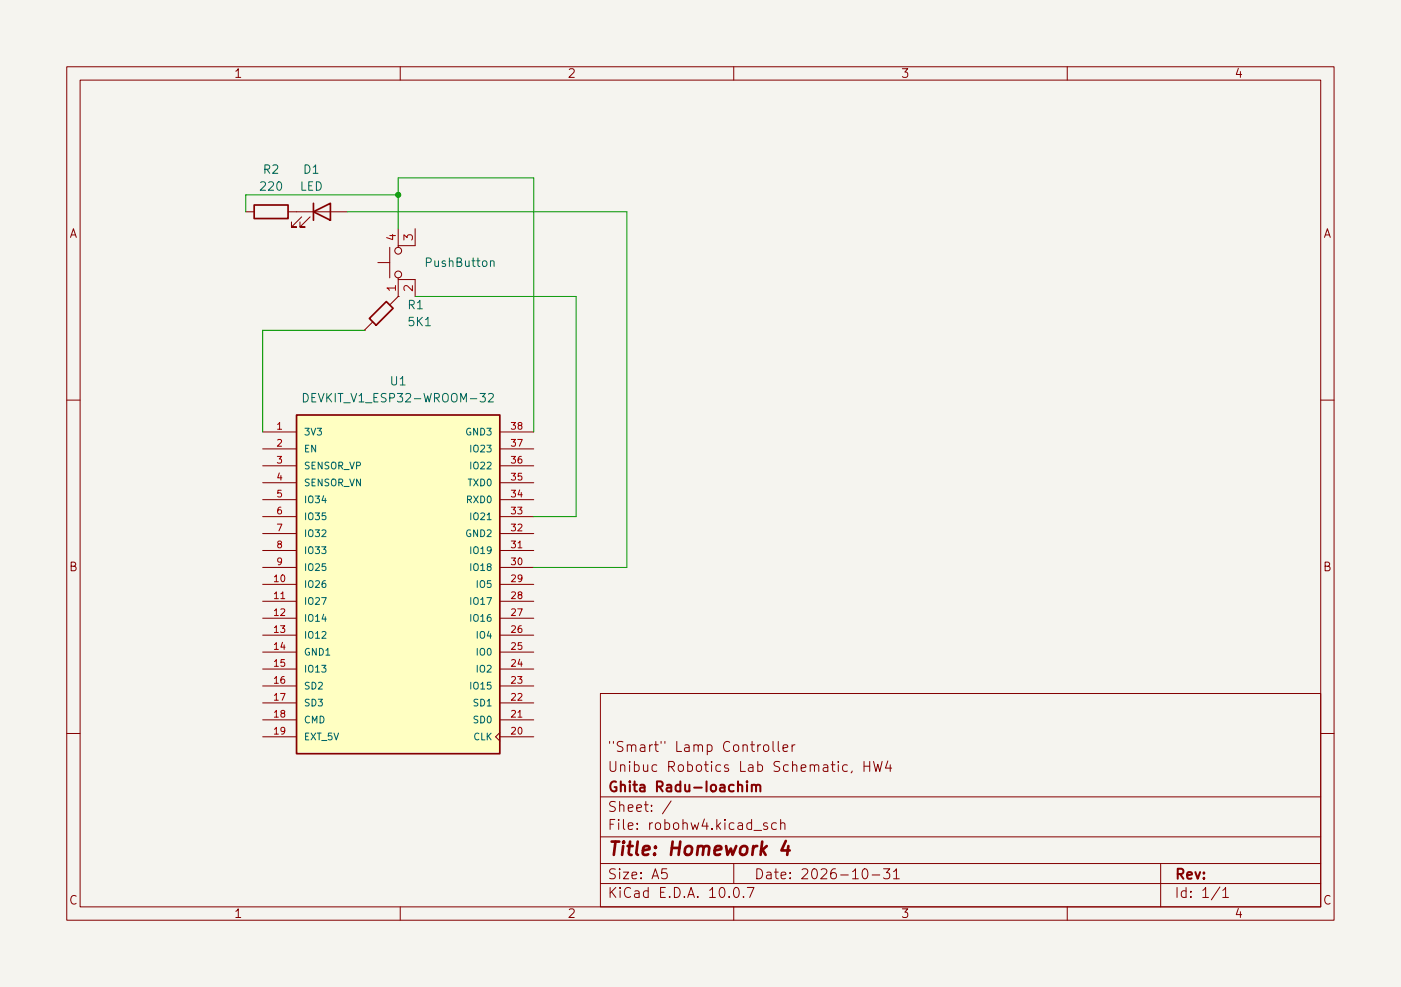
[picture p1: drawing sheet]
(kicad_sch
 (version 20260306)
 (generator "eeschema")
 (generator_version "10.0")
 (paper "A5")
 (title_block
  (title "Homework 4")
  (date "2026-10-31")
  (company "Ghita Radu-Ioachim")
  (comment 1 "Unibuc Robotics Lab Schematic, HW4")
  (comment 2 "\"Smart\" Lamp Controller"))
 (lib_symbols
  (symbol "DEVKIT_V1_ESP32-WROOM-32:DEVKIT_V1_ESP32-WROOM-32"
   (pin_names
    (offset 1.016)) (exclude_from_sim no) (in_bom yes) (on_board yes)
   (in_pos_files yes)
   (duplicate_pin_numbers_are_jumpers no)
   (property "Reference" "U" (at -15.2572 26.0643 0) (show_name no) (do_not_autoplace no) (effects (font (size 1.27 1.27)) (justify left bottom)))
   (property "Value" "DEVKIT_V1_ESP32-WROOM-32" (at -15.2563 -27.9698 0) (show_name no) (do_not_autoplace no) (effects (font (size 1.27 1.27)) (justify left bottom)))
   (property "Footprint" "DEVKIT_V1_ESP32-WROOM-32:MODULE_DEVKIT_V1_ESP32-WROOM-32" (at 0 0 0) (show_name no) (do_not_autoplace no) (hide yes) (effects (font (size 1.27 1.27)) (justify bottom)))
   (property "Datasheet" "" (at 0 0 0) (show_name no) (do_not_autoplace no) (hide yes) (effects (font (size 1.27 1.27))))
   (property "Description" "WROOM-32 Development Board ESP32 ESP-32S WiFi Bluetooth Dev Module" (at 0 0 0) (show_name no) (do_not_autoplace no) (hide yes) (effects (font (size 1.27 1.27)) (justify bottom)))
   (property "MF" "Espressif Systems" (at 0 0 0) (show_name no) (do_not_autoplace no) (hide yes) (effects (font (size 1.27 1.27)) (justify bottom)))
   (property "Package" "Package" (at 0 0 0) (show_name no) (do_not_autoplace no) (hide yes) (effects (font (size 1.27 1.27)) (justify bottom)))
   (property "Price" "None" (at 0 0 0) (show_name no) (do_not_autoplace no) (hide yes) (effects (font (size 1.27 1.27)) (justify bottom)))
   (property "Check_prices" "https://www.snapeda.com/parts/DEVKIT%20V1%20ESP32-WROOM-32/Espressif+Systems/view-part/?ref=eda" (at 0 0 0) (show_name no) (do_not_autoplace no) (hide yes) (effects (font (size 1.27 1.27)) (justify bottom)))
   (property "STANDARD" "Manufacturer Recommendations" (at 0 0 0) (show_name no) (do_not_autoplace no) (hide yes) (effects (font (size 1.27 1.27)) (justify bottom)))
   (property "PARTREV" "N/A" (at 0 0 0) (show_name no) (do_not_autoplace no) (hide yes) (effects (font (size 1.27 1.27)) (justify bottom)))
   (property "SnapEDA_Link" "https://www.snapeda.com/parts/DEVKIT%20V1%20ESP32-WROOM-32/Espressif+Systems/view-part/?ref=snap" (at 0 0 0) (show_name no) (do_not_autoplace no) (hide yes) (effects (font (size 1.27 1.27)) (justify bottom)))
   (property "MP" "DEVKIT V1 ESP32-WROOM-32" (at 0 0 0) (show_name no) (do_not_autoplace no) (hide yes) (effects (font (size 1.27 1.27)) (justify bottom)))
   (property "Availability" "Not in stock" (at 0 0 0) (show_name no) (do_not_autoplace no) (hide yes) (effects (font (size 1.27 1.27)) (justify bottom)))
   (property "MANUFACTURER" "Espressif Systems" (at 0 0 0) (show_name no) (do_not_autoplace no) (hide yes) (effects (font (size 1.27 1.27)) (justify bottom)))
   (symbol "DEVKIT_V1_ESP32-WROOM-32_0_0"
    (rectangle (start -15.24 -25.4) (end 15.24 25.4) (stroke (width 0.254) (type default)) (fill (type background)))
    (pin power_in line (at -20.32 22.86 0) (length 5.08) (name "3V3" (effects (font (size 1.016 1.016)))) (number "1" (effects (font (size 1.016 1.016)))))
    (pin input line (at -20.32 20.32 0) (length 5.08) (name "EN" (effects (font (size 1.016 1.016)))) (number "2" (effects (font (size 1.016 1.016)))))
    (pin input line (at -20.32 17.78 0) (length 5.08) (name "SENSOR_VP" (effects (font (size 1.016 1.016)))) (number "3" (effects (font (size 1.016 1.016)))))
    (pin input line (at -20.32 15.24 0) (length 5.08) (name "SENSOR_VN" (effects (font (size 1.016 1.016)))) (number "4" (effects (font (size 1.016 1.016)))))
    (pin bidirectional line (at -20.32 12.7 0) (length 5.08) (name "IO34" (effects (font (size 1.016 1.016)))) (number "5" (effects (font (size 1.016 1.016)))))
    (pin bidirectional line (at -20.32 10.16 0) (length 5.08) (name "IO35" (effects (font (size 1.016 1.016)))) (number "6" (effects (font (size 1.016 1.016)))))
    (pin bidirectional line (at -20.32 7.62 0) (length 5.08) (name "IO32" (effects (font (size 1.016 1.016)))) (number "7" (effects (font (size 1.016 1.016)))))
    (pin bidirectional line (at -20.32 5.08 0) (length 5.08) (name "IO33" (effects (font (size 1.016 1.016)))) (number "8" (effects (font (size 1.016 1.016)))))
    (pin bidirectional line (at -20.32 2.54 0) (length 5.08) (name "IO25" (effects (font (size 1.016 1.016)))) (number "9" (effects (font (size 1.016 1.016)))))
    (pin bidirectional line (at -20.32 0 0) (length 5.08) (name "IO26" (effects (font (size 1.016 1.016)))) (number "10" (effects (font (size 1.016 1.016)))))
    (pin bidirectional line (at -20.32 -2.54 0) (length 5.08) (name "IO27" (effects (font (size 1.016 1.016)))) (number "11" (effects (font (size 1.016 1.016)))))
    (pin bidirectional line (at -20.32 -5.08 0) (length 5.08) (name "IO14" (effects (font (size 1.016 1.016)))) (number "12" (effects (font (size 1.016 1.016)))))
    (pin bidirectional line (at -20.32 -7.62 0) (length 5.08) (name "IO12" (effects (font (size 1.016 1.016)))) (number "13" (effects (font (size 1.016 1.016)))))
    (pin power_in line (at -20.32 -10.16 0) (length 5.08) (name "GND1" (effects (font (size 1.016 1.016)))) (number "14" (effects (font (size 1.016 1.016)))))
    (pin bidirectional line (at -20.32 -12.7 0) (length 5.08) (name "IO13" (effects (font (size 1.016 1.016)))) (number "15" (effects (font (size 1.016 1.016)))))
    (pin bidirectional line (at -20.32 -15.24 0) (length 5.08) (name "SD2" (effects (font (size 1.016 1.016)))) (number "16" (effects (font (size 1.016 1.016)))))
    (pin bidirectional line (at -20.32 -17.78 0) (length 5.08) (name "SD3" (effects (font (size 1.016 1.016)))) (number "17" (effects (font (size 1.016 1.016)))))
    (pin bidirectional line (at -20.32 -20.32 0) (length 5.08) (name "CMD" (effects (font (size 1.016 1.016)))) (number "18" (effects (font (size 1.016 1.016)))))
    (pin power_in line (at -20.32 -22.86 0) (length 5.08) (name "EXT_5V" (effects (font (size 1.016 1.016)))) (number "19" (effects (font (size 1.016 1.016)))))
    (pin input clock (at 20.32 -22.86 180) (length 5.08) (name "CLK" (effects (font (size 1.016 1.016)))) (number "20" (effects (font (size 1.016 1.016)))))
    (pin bidirectional line (at 20.32 -20.32 180) (length 5.08) (name "SD0" (effects (font (size 1.016 1.016)))) (number "21" (effects (font (size 1.016 1.016)))))
    (pin bidirectional line (at 20.32 -17.78 180) (length 5.08) (name "SD1" (effects (font (size 1.016 1.016)))) (number "22" (effects (font (size 1.016 1.016)))))
    (pin bidirectional line (at 20.32 -15.24 180) (length 5.08) (name "IO15" (effects (font (size 1.016 1.016)))) (number "23" (effects (font (size 1.016 1.016)))))
    (pin bidirectional line (at 20.32 -12.7 180) (length 5.08) (name "IO2" (effects (font (size 1.016 1.016)))) (number "24" (effects (font (size 1.016 1.016)))))
    (pin bidirectional line (at 20.32 -10.16 180) (length 5.08) (name "IO0" (effects (font (size 1.016 1.016)))) (number "25" (effects (font (size 1.016 1.016)))))
    (pin bidirectional line (at 20.32 -7.62 180) (length 5.08) (name "IO4" (effects (font (size 1.016 1.016)))) (number "26" (effects (font (size 1.016 1.016)))))
    (pin bidirectional line (at 20.32 -5.08 180) (length 5.08) (name "IO16" (effects (font (size 1.016 1.016)))) (number "27" (effects (font (size 1.016 1.016)))))
    (pin bidirectional line (at 20.32 -2.54 180) (length 5.08) (name "IO17" (effects (font (size 1.016 1.016)))) (number "28" (effects (font (size 1.016 1.016)))))
    (pin bidirectional line (at 20.32 0 180) (length 5.08) (name "IO5" (effects (font (size 1.016 1.016)))) (number "29" (effects (font (size 1.016 1.016)))))
    (pin bidirectional line (at 20.32 2.54 180) (length 5.08) (name "IO18" (effects (font (size 1.016 1.016)))) (number "30" (effects (font (size 1.016 1.016)))))
    (pin bidirectional line (at 20.32 5.08 180) (length 5.08) (name "IO19" (effects (font (size 1.016 1.016)))) (number "31" (effects (font (size 1.016 1.016)))))
    (pin power_in line (at 20.32 7.62 180) (length 5.08) (name "GND2" (effects (font (size 1.016 1.016)))) (number "32" (effects (font (size 1.016 1.016)))))
    (pin bidirectional line (at 20.32 10.16 180) (length 5.08) (name "IO21" (effects (font (size 1.016 1.016)))) (number "33" (effects (font (size 1.016 1.016)))))
    (pin input line (at 20.32 12.7 180) (length 5.08) (name "RXD0" (effects (font (size 1.016 1.016)))) (number "34" (effects (font (size 1.016 1.016)))))
    (pin output line (at 20.32 15.24 180) (length 5.08) (name "TXD0" (effects (font (size 1.016 1.016)))) (number "35" (effects (font (size 1.016 1.016)))))
    (pin bidirectional line (at 20.32 17.78 180) (length 5.08) (name "IO22" (effects (font (size 1.016 1.016)))) (number "36" (effects (font (size 1.016 1.016)))))
    (pin bidirectional line (at 20.32 20.32 180) (length 5.08) (name "IO23" (effects (font (size 1.016 1.016)))) (number "37" (effects (font (size 1.016 1.016)))))
    (pin power_in line (at 20.32 22.86 180) (length 5.08) (name "GND3" (effects (font (size 1.016 1.016)))) (number "38" (effects (font (size 1.016 1.016))))))
   (embedded_fonts no))
  (symbol "Device:LED"
   (pin_numbers (hide yes))
   (pin_names
    (offset 1.016) (hide yes)) (exclude_from_sim no) (in_bom yes) (on_board yes)
   (in_pos_files yes)
   (duplicate_pin_numbers_are_jumpers no)
   (property "Reference" "D" (at 0 2.54 0) (show_name no) (do_not_autoplace no) (effects (font (size 1.27 1.27))))
   (property "Value" "LED" (at 0 -2.54 0) (show_name no) (do_not_autoplace no) (effects (font (size 1.27 1.27))))
   (property "Footprint" "" (at 0 0 0) (show_name no) (do_not_autoplace no) (hide yes) (effects (font (size 1.27 1.27))))
   (property "Datasheet" "" (at 0 0 0) (show_name no) (do_not_autoplace no) (hide yes) (effects (font (size 1.27 1.27))))
   (property "Description" "Light emitting diode" (at 0 0 0) (show_name no) (do_not_autoplace no) (hide yes) (effects (font (size 1.27 1.27))))
   (property "Sim.Pins" "1=K 2=A" (at 0 0 0) (show_name no) (do_not_autoplace no) (hide yes) (effects (font (size 1.27 1.27))))
   (symbol "LED_0_1"
    (polyline (pts (xy -3.048 -0.762) (xy -4.572 -2.286) (xy -3.81 -2.286) (xy -4.572 -2.286) (xy -4.572 -1.524)) (stroke (width 0) (type default)) (fill (type none)))
    (polyline (pts (xy -1.778 -0.762) (xy -3.302 -2.286) (xy -2.54 -2.286) (xy -3.302 -2.286) (xy -3.302 -1.524)) (stroke (width 0) (type default)) (fill (type none)))
    (polyline (pts (xy -1.27 0) (xy 1.27 0)) (stroke (width 0) (type default)) (fill (type none)))
    (polyline (pts (xy -1.27 -1.27) (xy -1.27 1.27)) (stroke (width 0.254) (type default)) (fill (type none)))
    (polyline (pts (xy 1.27 -1.27) (xy 1.27 1.27) (xy -1.27 0) (xy 1.27 -1.27)) (stroke (width 0.254) (type default)) (fill (type none))))
   (symbol "LED_1_1"
    (pin passive line (at -3.81 0 0) (length 2.54) (name "K" (effects (font (size 1.27 1.27)))) (number "1" (effects (font (size 1.27 1.27)))))
    (pin passive line (at 3.81 0 180) (length 2.54) (name "A" (effects (font (size 1.27 1.27)))) (number "2" (effects (font (size 1.27 1.27))))))
   (embedded_fonts no))
  (symbol "Device:R"
   (pin_numbers (hide yes))
   (pin_names
    (offset 0)) (exclude_from_sim no) (in_bom yes) (on_board yes)
   (in_pos_files yes)
   (duplicate_pin_numbers_are_jumpers no)
   (property "Reference" "R" (at 2.032 0 90) (show_name no) (do_not_autoplace no) (effects (font (size 1.27 1.27))))
   (property "Value" "R" (at 0 0 90) (show_name no) (do_not_autoplace no) (effects (font (size 1.27 1.27))))
   (property "Footprint" "" (at -1.778 0 90) (show_name no) (do_not_autoplace no) (hide yes) (effects (font (size 1.27 1.27))))
   (property "Datasheet" "" (at 0 0 0) (show_name no) (do_not_autoplace no) (hide yes) (effects (font (size 1.27 1.27))))
   (property "Description" "Resistor" (at 0 0 0) (show_name no) (do_not_autoplace no) (hide yes) (effects (font (size 1.27 1.27))))
   (symbol "R_0_1"
    (rectangle (start -1.016 -2.54) (end 1.016 2.54) (stroke (width 0.254) (type default)) (fill (type none))))
   (symbol "R_1_1"
    (pin passive line (at 0 3.81 270) (length 1.27) (name "" (effects (font (size 1.27 1.27)))) (number "1" (effects (font (size 1.27 1.27)))))
    (pin passive line (at 0 -3.81 90) (length 1.27) (name "" (effects (font (size 1.27 1.27)))) (number "2" (effects (font (size 1.27 1.27))))))
   (embedded_fonts no))
  (symbol "Device:R_45deg"
   (pin_numbers (hide yes))
   (pin_names
    (offset 0)) (exclude_from_sim no) (in_bom yes) (on_board yes)
   (in_pos_files yes)
   (duplicate_pin_numbers_are_jumpers no)
   (property "Reference" "R" (at 5.08 2.54 0) (show_name no) (do_not_autoplace no) (effects (font (size 1.27 1.27))))
   (property "Value" "R_45deg" (at 8.255 0.635 0) (show_name no) (do_not_autoplace no) (effects (font (size 1.27 1.27))))
   (property "Footprint" "" (at 0 -1.778 0) (show_name no) (do_not_autoplace no) (hide yes) (effects (font (size 1.27 1.27))))
   (property "Datasheet" "" (at 0 0 0) (show_name no) (do_not_autoplace no) (hide yes) (effects (font (size 1.27 1.27))))
   (property "Description" "Resistor, rotated by 45°" (at 0 0 0) (show_name no) (do_not_autoplace no) (hide yes) (effects (font (size 1.27 1.27))))
   (symbol "R_45deg_0_1"
    (polyline (pts (xy -2.54 2.54) (xy -1.27 1.27)) (stroke (width 0) (type default)) (fill (type none)))
    (polyline (pts (xy 1.27 -1.27) (xy 2.54 -2.54)) (stroke (width 0) (type default)) (fill (type none))))
   (symbol "R_45deg_1_1"
    (polyline (pts (xy -1.778 0.762) (xy 0.762 -1.778) (xy 1.778 -0.762) (xy -0.762 1.778) (xy -1.778 0.762)) (stroke (width 0.254) (type default)) (fill (type none)))
    (pin passive line (at -2.54 2.54 0) (length 0) (name "" (effects (font (size 1.27 1.27)))) (number "1" (effects (font (size 1.27 1.27)))))
    (pin passive line (at 2.54 -2.54 180) (length 0) (name "" (effects (font (size 1.27 1.27)))) (number "2" (effects (font (size 1.27 1.27))))))
   (embedded_fonts no))
  (symbol "Switch:SW_MEC_5E"
   (pin_names
    (offset 1.016) (hide yes)) (exclude_from_sim no) (in_bom yes) (on_board yes)
   (in_pos_files yes)
   (duplicate_pin_numbers_are_jumpers no)
   (property "Reference" "SW" (at 0.635 5.715 0) (show_name no) (do_not_autoplace no) (effects (font (size 1.27 1.27)) (justify left)))
   (property "Value" "SW_MEC_5E" (at 0 -3.175 0) (show_name no) (do_not_autoplace no) (effects (font (size 1.27 1.27))))
   (property "Footprint" "" (at 0 7.62 0) (show_name no) (do_not_autoplace no) (hide yes) (effects (font (size 1.27 1.27))))
   (property "Datasheet" "https://www.apem.com/medias/download/MEC_switches_serie_MULTIMEC5E.pdf" (at 0 7.62 0) (show_name no) (do_not_autoplace no) (hide yes) (effects (font (size 1.27 1.27))))
   (property "Description" "MEC 5E single pole normally-open tactile switch" (at 0 0 0) (show_name no) (do_not_autoplace no) (hide yes) (effects (font (size 1.27 1.27))))
   (symbol "SW_MEC_5E_0_1"
    (polyline (pts (xy -2.54 0) (xy -2.54 2.54) (xy -2.286 2.54)) (stroke (width 0) (type default)) (fill (type none)))
    (polyline (pts (xy -2.286 3.81) (xy 2.286 3.81)) (stroke (width 0) (type default)) (fill (type none)))
    (circle (center -1.778 2.54) (radius 0.508) (stroke (width 0) (type default)) (fill (type none)))
    (polyline (pts (xy 0 3.81) (xy 0 5.588)) (stroke (width 0) (type default)) (fill (type none)))
    (circle (center 1.778 2.54) (radius 0.508) (stroke (width 0) (type default)) (fill (type none)))
    (polyline (pts (xy 2.54 0) (xy 2.54 2.54) (xy 2.286 2.54)) (stroke (width 0) (type default)) (fill (type none)))
    (pin passive line (at -5.08 2.54 0) (length 2.54) (name "1" (effects (font (size 1.27 1.27)))) (number "1" (effects (font (size 1.27 1.27)))))
    (pin passive line (at -5.08 0 0) (length 2.54) (name "2" (effects (font (size 1.27 1.27)))) (number "2" (effects (font (size 1.27 1.27)))))
    (pin passive line (at 5.08 0 180) (length 2.54) (name "K" (effects (font (size 1.27 1.27)))) (number "3" (effects (font (size 1.27 1.27)))))
    (pin passive line (at 5.08 2.54 180) (length 2.54) (name "A" (effects (font (size 1.27 1.27)))) (number "4" (effects (font (size 1.27 1.27))))))
   (embedded_fonts no)))
 (junction
  (at 59.69 29.21)
  (diameter 0)
  (color 0 0 0 0))
 (wire
  (pts (xy 54.61 49.53) (xy 39.37 49.53))
  (stroke (width 0) (type default)))
 (wire
  (pts (xy 80.01 26.67) (xy 80.01 64.77))
  (stroke (width 0) (type default)))
 (wire
  (pts (xy 59.69 26.67) (xy 80.01 26.67))
  (stroke (width 0) (type default)))
 (wire
  (pts (xy 80.01 77.47) (xy 86.36 77.47))
  (stroke (width 0) (type default)))
 (wire
  (pts (xy 86.36 44.45) (xy 62.23 44.45))
  (stroke (width 0) (type default)))
 (wire
  (pts (xy 86.36 77.47) (xy 86.36 44.45))
  (stroke (width 0) (type default)))
 (wire
  (pts (xy 36.83 29.21) (xy 59.69 29.21))
  (stroke (width 0) (type default)))
 (wire
  (pts (xy 59.69 34.29) (xy 59.69 29.21))
  (stroke (width 0) (type default)))
 (wire
  (pts (xy 80.01 85.09) (xy 93.98 85.09))
  (stroke (width 0) (type default)))
 (wire
  (pts (xy 93.98 85.09) (xy 93.98 31.75))
  (stroke (width 0) (type default)))
 (wire
  (pts (xy 36.83 31.75) (xy 36.83 29.21))
  (stroke (width 0) (type default)))
 (wire
  (pts (xy 93.98 31.75) (xy 52.07 31.75))
  (stroke (width 0) (type default)))
 (wire
  (pts (xy 59.69 29.21) (xy 59.69 26.67))
  (stroke (width 0) (type default)))
 (wire
  (pts (xy 39.37 49.53) (xy 39.37 64.77))
  (stroke (width 0) (type default)))
 (symbol
  (lib_id "DEVKIT_V1_ESP32-WROOM-32:DEVKIT_V1_ESP32-WROOM-32")
  (at 59.69 87.63 0)
  (unit 1)
  (body_style 1)
  (exclude_from_sim no)
  (in_bom yes)
  (on_board yes)
  (in_pos_files yes)
  (dnp no)
  (fields_autoplaced yes)
  (property "Reference" "U1" (at 59.69 57.15 0) (show_name no) (do_not_autoplace no) (effects (font (size 1.27 1.27))))
  (property "Value" "DEVKIT_V1_ESP32-WROOM-32" (at 59.69 59.69 0) (show_name no) (do_not_autoplace no) (effects (font (size 1.27 1.27))))
  (property "Footprint" "DEVKIT_V1_ESP32-WROOM-32:MODULE_DEVKIT_V1_ESP32-WROOM-32" (at 59.69 87.63 0) (hide yes) (show_name no) (do_not_autoplace no) (effects (font (size 1.27 1.27)) (justify bottom)))
  (property "Datasheet" "" (at 59.69 87.63 0) (hide yes) (show_name no) (do_not_autoplace no) (effects (font (size 1.27 1.27))))
  (property "Description" "WROOM-32 Development Board ESP32 ESP-32S WiFi Bluetooth Dev Module" (at 59.69 87.63 0) (hide yes) (show_name no) (do_not_autoplace no) (effects (font (size 1.27 1.27)) (justify bottom)))
  (property "MF" "Espressif Systems" (at 59.69 87.63 0) (hide yes) (show_name no) (do_not_autoplace no) (effects (font (size 1.27 1.27)) (justify bottom)))
  (property "Package" "Package" (at 59.69 87.63 0) (hide yes) (show_name no) (do_not_autoplace no) (effects (font (size 1.27 1.27)) (justify bottom)))
  (property "Price" "None" (at 59.69 87.63 0) (hide yes) (show_name no) (do_not_autoplace no) (effects (font (size 1.27 1.27)) (justify bottom)))
  (property "Check_prices" "https://www.snapeda.com/parts/DEVKIT%20V1%20ESP32-WROOM-32/Espressif+Systems/view-part/?ref=eda" (at 59.69 87.63 0) (hide yes) (show_name no) (do_not_autoplace no) (effects (font (size 1.27 1.27)) (justify bottom)))
  (property "STANDARD" "Manufacturer Recommendations" (at 59.69 87.63 0) (hide yes) (show_name no) (do_not_autoplace no) (effects (font (size 1.27 1.27)) (justify bottom)))
  (property "PARTREV" "N/A" (at 59.69 87.63 0) (hide yes) (show_name no) (do_not_autoplace no) (effects (font (size 1.27 1.27)) (justify bottom)))
  (property "SnapEDA_Link" "https://www.snapeda.com/parts/DEVKIT%20V1%20ESP32-WROOM-32/Espressif+Systems/view-part/?ref=snap" (at 59.69 87.63 0) (hide yes) (show_name no) (do_not_autoplace no) (effects (font (size 1.27 1.27)) (justify bottom)))
  (property "MP" "DEVKIT V1 ESP32-WROOM-32" (at 59.69 87.63 0) (hide yes) (show_name no) (do_not_autoplace no) (effects (font (size 1.27 1.27)) (justify bottom)))
  (property "Availability" "Not in stock" (at 59.69 87.63 0) (hide yes) (show_name no) (do_not_autoplace no) (effects (font (size 1.27 1.27)) (justify bottom)))
  (property "MANUFACTURER" "Espressif Systems" (at 59.69 87.63 0) (hide yes) (show_name no) (do_not_autoplace no) (effects (font (size 1.27 1.27)) (justify bottom)))
  (pin "22")
  (pin "37")
  (pin "38")
  (pin "23")
  (pin "19")
  (pin "18")
  (pin "34")
  (pin "20")
  (pin "21")
  (pin "24")
  (pin "25")
  (pin "31")
  (pin "36")
  (pin "12")
  (pin "35")
  (pin "27")
  (pin "17")
  (pin "32")
  (pin "30")
  (pin "29")
  (pin "28")
  (pin "33")
  (pin "26")
  (pin "11")
  (pin "10")
  (pin "9")
  (pin "8")
  (pin "7")
  (pin "6")
  (pin "5")
  (pin "4")
  (pin "3")
  (pin "2")
  (pin "1")
  (pin "16")
  (pin "15")
  (pin "14")
  (pin "13"))
 (symbol
  (lib_id "Device:R")
  (at 40.64 31.75 90)
  (unit 1)
  (body_style 1)
  (exclude_from_sim no)
  (in_bom yes)
  (on_board yes)
  (in_pos_files yes)
  (dnp no)
  (fields_autoplaced yes)
  (property "Reference" "R2" (at 40.64 25.4 90) (show_name no) (do_not_autoplace no) (effects (font (size 1.27 1.27))))
  (property "Value" "220" (at 40.64 27.94 90) (show_name no) (do_not_autoplace no) (effects (font (size 1.27 1.27))))
  (property "Footprint" "" (at 40.64 33.528 90) (hide yes) (show_name no) (do_not_autoplace no) (effects (font (size 1.27 1.27))))
  (property "Datasheet" "" (at 40.64 31.75 0) (hide yes) (show_name no) (do_not_autoplace no) (effects (font (size 1.27 1.27))))
  (property "Description" "Resistor" (at 40.64 31.75 0) (hide yes) (show_name no) (do_not_autoplace no) (effects (font (size 1.27 1.27))))
  (pin "1")
  (pin "2"))
 (symbol
  (lib_id "Switch:SW_MEC_5E")
  (at 62.23 39.37 90)
  (unit 1)
  (body_style 1)
  (exclude_from_sim no)
  (in_bom yes)
  (on_board yes)
  (in_pos_files yes)
  (dnp no)
  (fields_autoplaced yes)
  (property "Reference" "PushButton" (at 63.5 39.3699 90) (show_name no) (do_not_autoplace no) (effects (font (size 1.27 1.27)) (justify right)))
  (property "Value" "" (at 54.61 39.37 0) (show_name no) (do_not_autoplace no) (effects (font (size 1.27 1.27))))
  (property "Footprint" "" (at 54.61 39.37 0) (hide yes) (show_name no) (do_not_autoplace no) (effects (font (size 1.27 1.27))))
  (property "Datasheet" "https://www.apem.com/medias/download/MEC_switches_serie_MULTIMEC5E.pdf" (at 54.61 39.37 0) (hide yes) (show_name no) (do_not_autoplace no) (effects (font (size 1.27 1.27))))
  (property "Description" "MEC 5E single pole normally-open tactile switch" (at 62.23 39.37 0) (hide yes) (show_name no) (do_not_autoplace no) (effects (font (size 1.27 1.27))))
  (pin "2")
  (pin "1")
  (pin "4")
  (pin "3"))
 (symbol
  (lib_id "Device:R_45deg")
  (at 57.15 46.99 90)
  (unit 1)
  (body_style 1)
  (exclude_from_sim no)
  (in_bom yes)
  (on_board yes)
  (in_pos_files yes)
  (dnp no)
  (fields_autoplaced yes)
  (property "Reference" "R1" (at 60.96 45.7199 90) (show_name no) (do_not_autoplace no) (effects (font (size 1.27 1.27)) (justify right)))
  (property "Value" "5K1" (at 60.96 48.2599 90) (show_name no) (do_not_autoplace no) (effects (font (size 1.27 1.27)) (justify right)))
  (property "Footprint" "" (at 58.928 46.99 0) (hide yes) (show_name no) (do_not_autoplace no) (effects (font (size 1.27 1.27))))
  (property "Datasheet" "" (at 57.15 46.99 0) (hide yes) (show_name no) (do_not_autoplace no) (effects (font (size 1.27 1.27))))
  (property "Description" "Resistor, rotated by 45°" (at 57.15 46.99 0) (hide yes) (show_name no) (do_not_autoplace no) (effects (font (size 1.27 1.27))))
  (pin "2")
  (pin "1"))
 (symbol
  (lib_id "Device:LED")
  (at 48.26 31.75 0)
  (unit 1)
  (body_style 1)
  (exclude_from_sim no)
  (in_bom yes)
  (on_board yes)
  (in_pos_files yes)
  (dnp no)
  (fields_autoplaced yes)
  (property "Reference" "D1" (at 46.6725 25.4 0) (show_name no) (do_not_autoplace no) (effects (font (size 1.27 1.27))))
  (property "Value" "LED" (at 46.6725 27.94 0) (show_name no) (do_not_autoplace no) (effects (font (size 1.27 1.27))))
  (property "Footprint" "" (at 48.26 31.75 0) (hide yes) (show_name no) (do_not_autoplace no) (effects (font (size 1.27 1.27))))
  (property "Datasheet" "" (at 48.26 31.75 0) (hide yes) (show_name no) (do_not_autoplace no) (effects (font (size 1.27 1.27))))
  (property "Description" "Light emitting diode" (at 48.26 31.75 0) (hide yes) (show_name no) (do_not_autoplace no) (effects (font (size 1.27 1.27))))
  (property "Sim.Pins" "1=K 2=A" (at 48.26 31.75 0) (hide yes) (show_name no) (do_not_autoplace no) (effects (font (size 1.27 1.27))))
  (pin "2")
  (pin "1"))
 (sheet_instances
  (path ""
   (page "1")))
 (embedded_fonts no))
